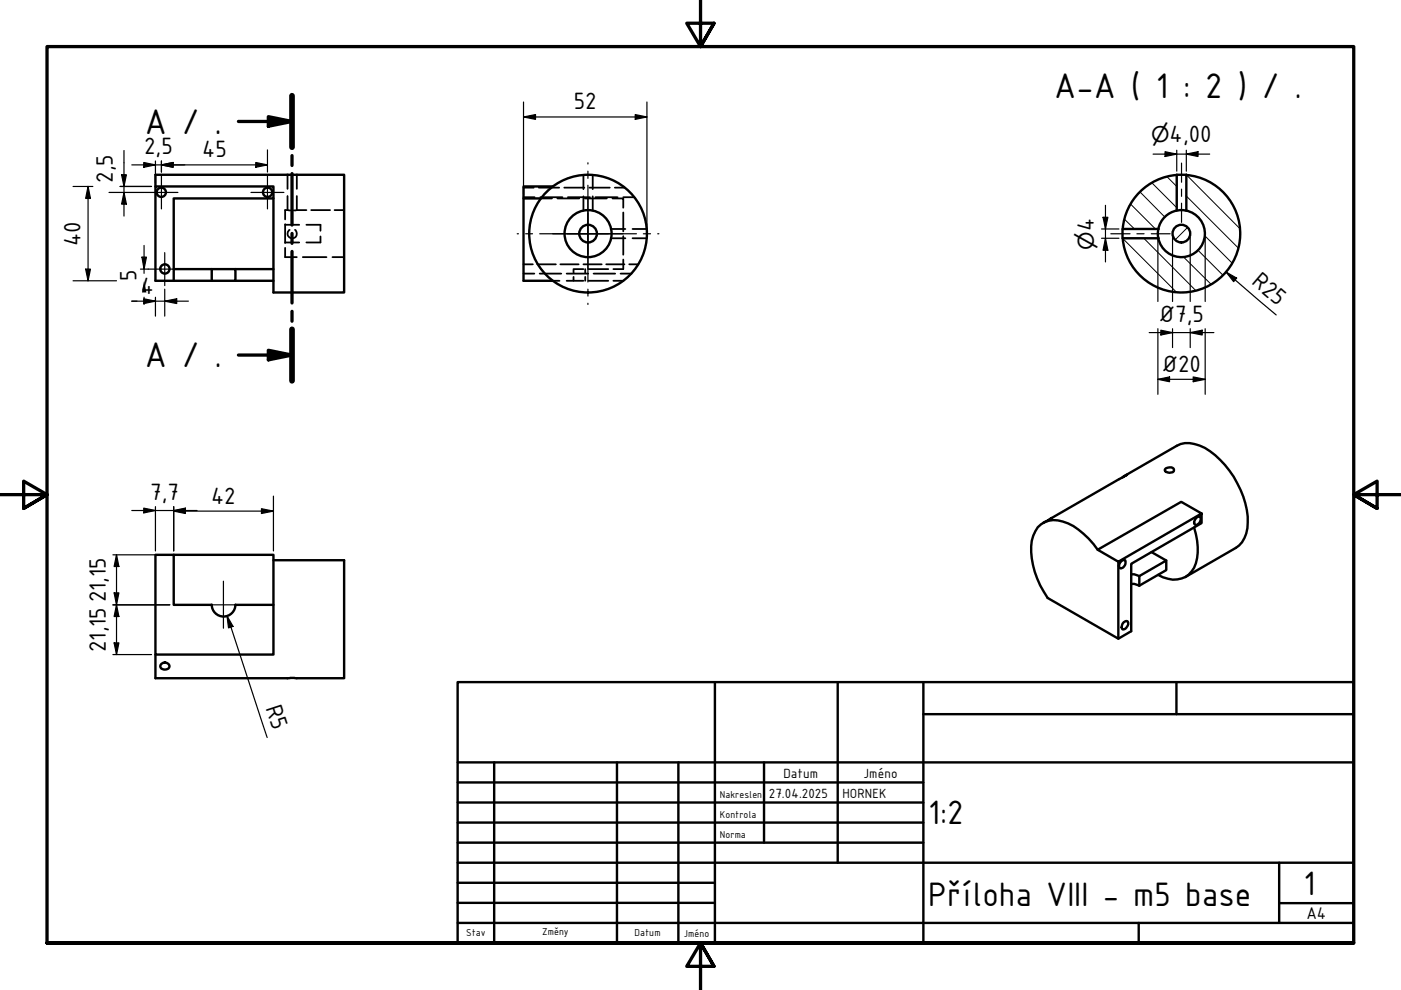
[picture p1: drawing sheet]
<svg xmlns="http://www.w3.org/2000/svg" width="297mm" height="210mm" viewBox="0 0 297 210" stroke-linecap="round" stroke-linejoin="round" font-family="sans-serif">
<g fill="none" stroke="#000" stroke-width=".21">
<path d="M244.2 38.8l5.3 5.2M247.4 37.4l2.1 2.1M251.5 37.1l11.4 11.4M238.1 50.6l11.3 11.3M238.4 46.5l2.1 2M239.7 43.3l5.3 5.2M241.7 40.7l5.3 5.3M242.5 50.5l11.1 11.1M251 54.5l5.8 5.8M251.5 41.6l11.1 11M251.8 48.2l-2.6 2.6M254 53.1l5.3 5.2"/>
<path d="M255.5 50l5.8 5.9"/>
</g>
<g fill="none" stroke="#000" stroke-width=".38">
<path d="M61 37.1v2.9M62.9 37.1v2.9M111 39.8h2.2M114.2 39.8h4.4M119.6 39.8h4.3M123.7 37.1v3M125 39.8h4.3M125.7 37.1v3M130.4 39.8h2.1M60.5 51.4h2.9M60.5 47.7h2.9M60.5 47.5v4"/>
<path d="M60.5 52.5v2h2.4M60.6 44.5h-.1v2M60.8 44.5h.2M61 44.5l.6 .1M61 41.6v2.9M61.4 48.7a.98 .98 0 0 0-.2 1.5 .98 .98 0 0 0 1.5 0 .98 .98 0 0 0-.2-1.5M62.9 44.5l-.6 .1M62.9 41.6v2.9M62.9 44.5h2.1M64.2 54.5h5M65 47.7h2.9v1.2M66 44.5h4"/>
<path d="M67.9 50.1v1.3h-2.9M70.5 54.5h2.5M70.9 44.5h2.1M111 41.8h2.3M111 56h2M111 58h2.3M113.9 56h4M114.4 58h4.6M114.6 41.8h4.7M114.7 42.1h2.3M117.2 59.5h1.4M118.2 42.1h4.6"/>
<path d="M118.8 56h3.9M120.1 58h4.6M120.4 41.8h4.7M121.6 58.7v.8h-1.5M121.6 59.5h2.1M123.7 57.1h-2.1v.8M123.7 56h3.9M123.7 41.6v3M124 42.1h4.7M124.1 57.1v.8M124.1 58.7v.8M124.8 57.1h4.2"/>
<path d="M124.8 59.5h4.2M125.7 41.6v3M125.9 58h4.5M126.2 41.8h4.7M128.5 56h3.9M129.5 50.5h3.1M129.5 48.5h3.1M129.9 42.1h2.2v1.9M130 59.5h2.1M131.6 58h2.3M132.1 55v2.1h-2.1M132.1 45.1v4"/>
<path d="M132.1 50.1v3.9M132.1 41.8h2.4M133.4 56h1.9M134.1 50.5h3.1M134.1 48.5h3.1"/>
</g>
<g fill="none" stroke="#000" stroke-width=".51">
<path d="M33 39.5v-2.4h40v24.9h-15v-19.9M117.2 39.5h-6.2v2.6h3.7M249.5 37.1a12.5 12.5 0 0 0-11.5 11.4M249.5 37.1h2v7.5h-2zM251.5 37.1a12.5 12.5 0 0 1 11.4 12.8 12.5 12.5 0 0 1-12.1 12.1 12.5 12.5 0 0 1-12.8-11.5M36.8 59.5v-17.4h21.2v-2.6h-25v20h11.9M36.8 57.1h8.1M44.9 57.1h5v2.4h-5zM49.9 57.1h8.1M49.9 59.5h8.1M111 42.1v17.4h6.2M238.1 48.5v2"/>
<path d="M238.1 48.5h7.5l-.1 .7 .1 1.3h-7.5M249.5 44.6a5 5 0 0 0-3.9 3.9M251.5 44.6a5 5 0 0 1 2.5 8.5 5 5 0 0 1-8.4-2.6M247.2 99.3l.4-.1a.93 .93 0 0 1 1.3 .5 1.17 1.17 0 0 1-1.9 .2v-.2zM36.8 117.6h21.2v21.2h-25v-21.2h3.8v10.6h8.1a2.51 2.51 0 0 0 2.5 2.5 2.51 2.51 0 0 0 2.5-2.5h8.1M58 118.8h15v25h-40v-5M222.1 110.3l.9-.5-1.8 1M237.1 119.1v16.3M237.7 119l.6-.3a.68 .68 0 0 1 .3 1 .84 .84 0 0 1-1.3 .6 1.31 1.31 0 0 1 .4-1.3zM238.1 101.2l.9-.6-16.2 9.4M238.7 100.7l10.8-6.2a6.1 6.1 0 0 1 6 .5 19.5 19.5 0 0 1 9 15.8 6.1 6.1 0 0 1-2.5 5.4l-10.7 6.1M244.2 117.1l3.1 1.7-5.7 3.3"/>
<path d="M247.3 118.8v2.1l-5.7 3.3M253.2 111.9a12.2 12.2 0 0 1 0 8.5 4.9 4.9 0 0 1-6.6 2l-1-.5M253.7 109.8l.6-.3 .1 .1a1.18 1.18 0 0 1-1 1.7 .94 .94 0 0 1 .3-1.5zM254.8 108.9l-4.4-2.5-17.7 10.2 4.4 2.5 17.7-10.2v2l-15 8.6v14.3l-2.7 1.6-15-8.6a17.7 17.7 0 0 1-3.3-12.1 4.8 4.8 0 0 1 4.5-4.4 9.7 9.7 0 0 1 6.4 2.9l2.1 2.2 .9 1.2M238.3 131.9l.5-.2h.3a1.24 1.24 0 0 1-1.1 1.7 1.08 1.08 0 0 1 .3-1.5zM239.8 123.8h.7l1.1 .4M239.8 121.8h.7l1.1 .3M241.6 122.1v2.1M34.2 140.8a.96 .96 0 0 1 1.1-.3 .96 .96 0 0 1 .6 1 1.1 1.1 0 0 1-1.9-.2z"/>
<circle cx="34.2" cy="40.8" r=".98"/>
<circle cx="35" cy="57" r=".98"/>
<circle cx="56.7" cy="40.8" r=".98"/>
<circle cx="124.7" cy="49.5" r="5"/>
<circle cx="124.7" cy="49.5" r="1.87"/>
<circle cx="124.7" cy="49.5" r="12.5"/>
<circle cx="250.5" cy="49.5" r="1.87"/>
</g>
<path d="M50.5 25.8h11.4M56.9 24.7l5 1.1-5 1zM61.9 20.3v10.9M61.9 33v2.1M61.9 36.8v10.9M61.9 49.5v2.1M61.9 53.3v10.9M50.5 75.3h11.4M56.9 74.3l5 1-5 1zM61.9 66v2.1M61.9 69.8v10.9" fill="none" stroke="#000" stroke-width=".7"/>
<path d="M61.9 20.3v10.9M61.9 69.8v10.9" fill="none" stroke="#000" stroke-width="1.2"/>
<path d="M56.9 24.7l5 1.1-5 1zM56.9 74.3l5 1-5 1z" fill="#000"/>
<path d="M148.5 -.1v10l-2.9-5h5.8l-2.9 5 2.9-5M0 104.9h10l-5-2.9v5.8l5-2.9-5 2.9M297 104.9h-10l5-2.9v5.8l-5-2.9 5 2.9M10 199.9v-190h277v190h-277h277M151.4 204.9l-2.9-5 2.9 5h-5.8l2.9-5v10" fill="none" stroke="#000" stroke-width=".7"/>
<!-- layer: Nadpis (ISO) -->
<g fill="none" stroke="#000" stroke-width=".51">
<path d="M97 144.6h190v55.3h-190zM151.6 144.6v55.3M177.6 144.6v38.3M195.8 151.4h91.2M195.8 144.6v55.3M249.4 144.6v6.8M97 165.9h98.8M97 170.2h98.8M97 174.4h98.8M97 178.7h98.8M97 161.6h190M104.8 161.6v38.3"/>
<path d="M130.8 161.6v38.3M143.8 161.6v38.3M162 161.6v17.1M97 195.7h190M97 182.9h190M97 187.2h54.6M97 191.4h54.6M241.4 195.7v4.2M271.2 191.5h15.8M271.2 182.9v12.8"/>
</g>
<g fill="none" stroke="#000" stroke-width=".25">
<path d="M15.5 39.5h4.2M18.7 39.5l.5 2.6h-1zM18.7 39.5v20M25.5 39.5h6.6M25.8 37.1h1l-.5 2.4zM26.3 31.9v13.9M27.9 35h28.8M30.5 34.5l2.5 .5-2.5 .5zM33 34.1v4.7M34.2 35l2.5-.5v1zM34.2 34.1v2.4M54.2 34.5l2.5 .5-2.5 .5z"/>
<path d="M56.7 31.8v4.7M111 24.8l2.5-.5v1zM111 24.8h26.2M111 21.6v19.6M134.7 24.3l2.5 .5-2.5 .5zM137.2 21.6v27.1M244.5 32.7h12M247 32.2l2.5 .5-2.5 .5zM249.5 31.8v4.5M251.5 32.7l2.5-.5v1zM251.5 31.8v4.5M15.5 59.5h9.2"/>
<path d="M18.2 57.1h1l-.5 2.4zM23.1 40.8h7.6M26.3 40.8l.5 2.5h-1zM29.8 57.1h1.6M30.1 54.5h1l-.6 2.6zM30.5 52v5.9M33.5 59.5h1.4M35.1 59.5h.9M233.6 48.5h3.6M233.6 50.5h3.6M233.9 46.1h1l-.5 2.4zM234.4 50.5l.5 2.6h-1z"/>
<path d="M234.4 43.5v12M245.5 50.3v13.6M248.6 50.3v13.6M252.3 50.3v13.6M255.5 50.3v13.6M260 57.7l2.2 1.3-.6 .7zM260 57.7l10.6 9.1M27.9 63.9h12M30.5 63.3l2.5 .6-2.5 .5zM30.5 63v1.6M33 63v4M34.9 63.9l2.6-.6v1.1z"/>
<path d="M34.9 61.3v5.7M243.6 70.5h13.8M245.5 69.7v13.9M246.1 70l2.5 .5-2.5 .5zM248.6 69.7v4M252.3 70.5l2.6-.5v1zM252.3 69.7v4M253 79.9l2.5 .5-2.5 .5zM255.5 69.7v13.9M245.5 80.4l2.5-.5v1zM245.5 80.4h10M23.9 117.6h12.1"/>
<path d="M24.7 117.6l.5 2.5h-1zM24.7 117.6v21.2M27.9 108.2h13.9M30.5 107.7l2.5 .5-2.5 .5zM33 107.4v9.4M36.8 108.2l2.5-.5v1zM36.8 108.4l2.5-.5v1zM36.8 107.4v9.4M36.8 108.4h21.2M55.4 107.9l2.6 .5-2.6 .5zM58 105.2v11.6M23.9 128.2h12.1"/>
<path d="M23.9 138.8h8.2M24.2 125.7h1l-.5 2.5zM24.2 136.3h1l-.5 2.5zM24.7 128.2l.5 2.5h-1zM48.1 130.6l1.3 2.2-.9 .3zM48.1 130.6l8.5 25.8"/>
</g>
<g fill="#000">
<path d="M25.8 37.1h1l-.5 2.4zM30.5 34.5l2.5 .5-2.5 .5zM34.2 35l2.5-.5v1zM54.2 34.5l2.5 .5-2.5 .5zM111 24.8l2.5-.5v1zM134.7 24.3l2.5 .5-2.5 .5zM247 32.2l2.5 .5-2.5 .5zM251.5 32.7l2.5-.5v1zM18.2 57.1h1l-.5 2.4zM18.7 39.5l.5 2.6h-1zM26.3 40.8l.5 2.5h-1zM30.1 54.5h1l-.6 2.6z"/>
<path d="M233.9 46.1h1l-.5 2.4zM234.4 50.5l.5 2.6h-1zM260 57.7l2.2 1.3-.6 .7zM30.5 63.3l2.5 .6-2.5 .5zM30.5 59.5l.6 2.5h-1zM34.9 63.9l2.6-.6v1.1zM246.1 70l2.5 .5-2.5 .5zM245.5 80.4l2.5-.5v1zM252.3 70.5l2.6-.5v1zM253 79.9l2.5 .5-2.5 .5zM30.5 107.7l2.5 .5-2.5 .5zM36.8 108.2l2.5-.5v1z"/>
<path d="M36.8 108.4l2.5-.5v1zM55.4 107.9l2.6 .5-2.6 .5zM24.2 125.7h1l-.5 2.5zM24.2 136.3h1l-.5 2.5zM24.7 117.6l.5 2.5h-1zM24.7 128.2l.5 2.5h-1zM48.1 130.6l1.3 2.2-.9 .3z"/>
</g>
<!-- layer: Osa (ISO) -->
<path d="M250.5 34.6v4M235.5 49.6h4.1M241 49.6h1.6M244.1 49.6h4M250.5 40.1v1.5M250.5 43.1v4.1" fill="none" stroke="#000" stroke-width=".25"/>
<g fill="none" stroke="#000" stroke-width=".25">
<path d="M34.2 37.3v7M56.7 37.3v7M124.7 34.5v.3M124.7 36.3v1.5M124.7 39.3v20.5M30.7 40.8h7M31.4 57.1h7.1M34.9 53.6v7M53.2 40.8h7M109.7 49.6h.2M111.4 49.6h1.5M114.4 49.6h20.5"/>
<path d="M117.2 49.6h14.9M120.3 49.6h8.7M124.7 45.2v8.7M124.7 42.1v15M136.4 49.6h1.5M139.4 49.6h.3M124.7 61.3v1.5M124.7 64.3v.3M42.4 128.2h10M47.4 123.2v10"/>
</g>
<g font-size="8.1">
<text x="223.5" y="20.9">A-A ( 1 : 2 ) / .</text>
<text x="30.7" y="28.4">A / .</text>
<text x="30.7" y="77.9">A / .</text>
</g>
<g font-size="7.7">
<text x="196.8" y="174.8">1:2</text>
<text x="196.8" y="192">Příloha VIII - m5 base</text>
<text x="276.4" y="189.7">1</text>
</g>
<g font-size="5.4">
<text x="121.7" y="23.1">52</text>
<text x="30.5" y="32.7">2,5</text>
<text x="42.9" y="33.4">45</text>
<text x="248" y="30.2">4,00</text>
<text x="23.9" y="38.8" transform="rotate(-90 23.9 38.8)">2,5</text>
<text x="17.1" y="52.2" transform="rotate(-90 17.1 52.2)">40</text>
<text x="231.9" y="49" transform="rotate(-90 231.9 49)">4</text>
<text x="29" y="59.5" transform="rotate(-90 29 59.5)">5</text>
<text x="29.8" y="62.3">4</text>
<text x="265.2" y="60" transform="rotate(41 265.2 60)">R25</text>
<text x="245.7" y="68.2">Ø7,5</text>
<text x="246.3" y="78.8">Ø20</text>
<text x="31.8" y="106">7,7</text>
<text x="44.8" y="106.8">42</text>
<text x="22.4" y="127.7" transform="rotate(-90 22.4 127.7)">21,15</text>
<text x="22.4" y="138.3" transform="rotate(-90 22.4 138.3)">21,15</text>
<text x="56.3" y="150.1" transform="rotate(72 56.3 150.1)">R5</text>
</g>
<g font-size="4.6">
<text x="244.1" y="30.2">⌀</text>
<text x="231.9" y="52.9" transform="rotate(-90 231.9 52.9)">⌀</text>
</g>
<text font-size="3.9" x="277" y="194.9">A4</text>
<g font-size="3">
<text x="166.1" y="164.9">Datum</text>
<text x="183.1" y="164.9">Jméno</text>
<text x="163" y="169.1">27.04.2025</text>
<text x="178.6" y="169.1">HORNEK</text>
</g>
<g font-size="2.3">
<text x="152.6" y="169.1">Nakreslen</text>
<text x="152.6" y="173.4">Kontrola</text>
<text x="152.6" y="177.6">Norma</text>
<text x="98.8" y="198.5">Stav</text>
<text x="114.9" y="198.3">Změny</text>
<text x="134.6" y="198.5">Datum</text>
<text x="145" y="198.6">Jméno</text>
</g>
</svg>
